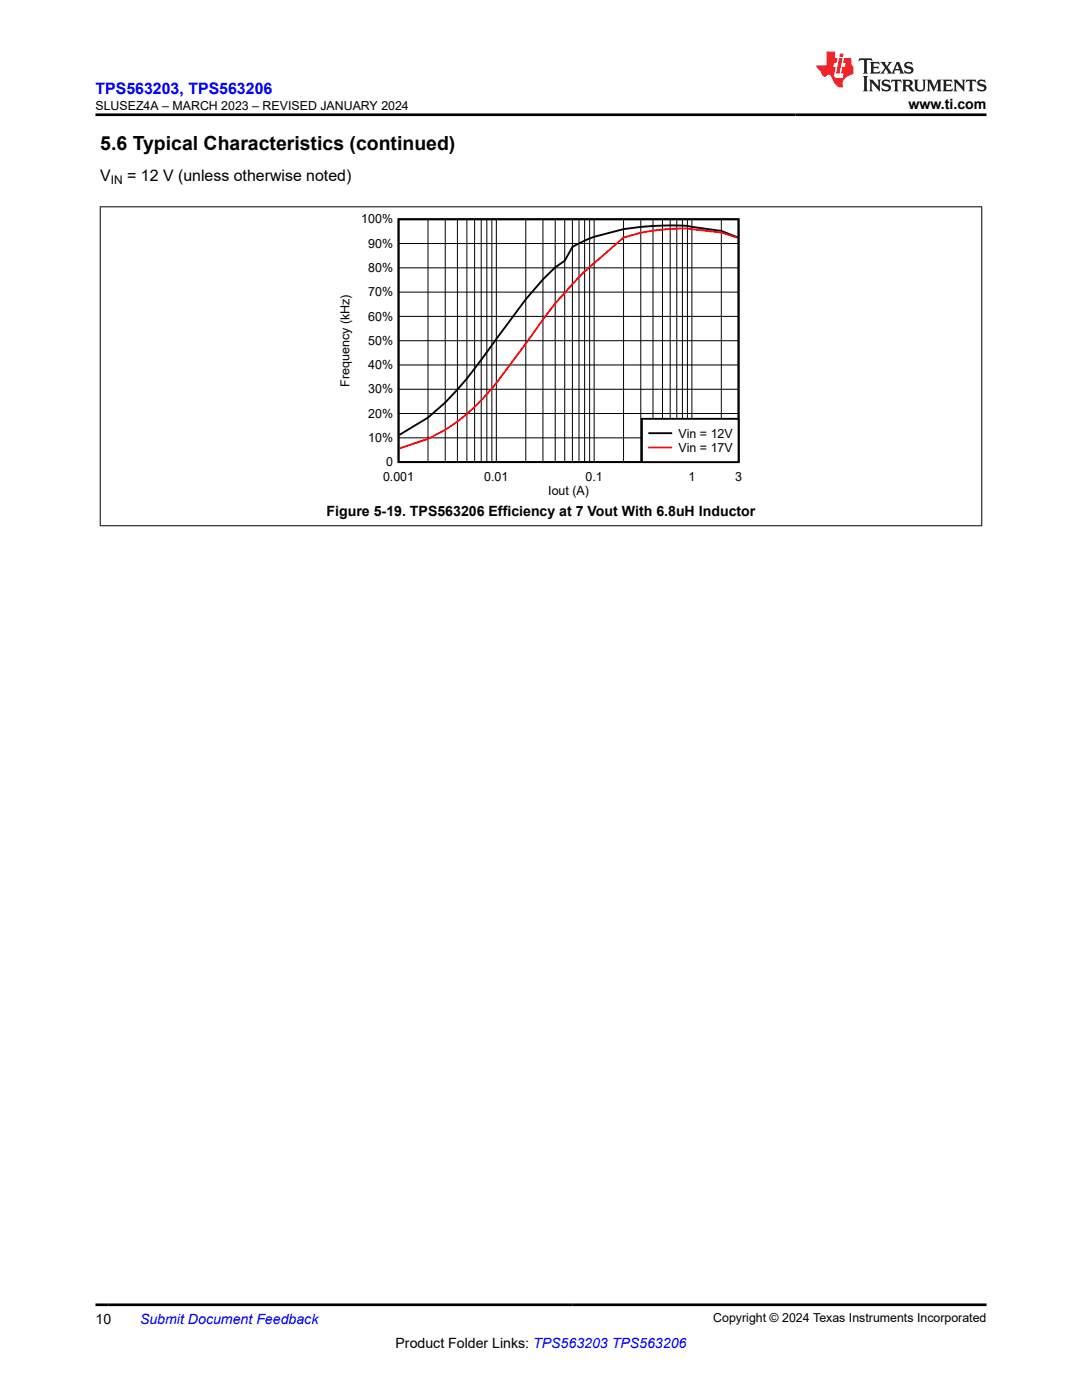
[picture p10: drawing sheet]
<svg xmlns="http://www.w3.org/2000/svg" width="216mm" height="279mm" viewBox="0 0 216 279" stroke-linecap="round" stroke-linejoin="round" font-family="sans-serif">
<path d="M79.5 43.8h67.9v48.4h-67.9zM147.2 47.4l-3.3-1.3-6.7-1-3.5-.1a45.8 45.8 0 0 0-17 3l-2.5 1.3-1.5 2.7-1.9 1.4a93.2 93.2 0 0 0-12.7 15.5l-2.1 2.9a60.1 60.1 0 0 1-10.6 11.5l-5.7 3.5" fill="none" stroke="#000" stroke-width=".37"/>
<g fill="none" stroke="#000" stroke-width=".2">
<path d="M79.5 58.3h67.9M79.5 53.5h67.9M79.5 48.6h67.9M85.4 43.8v48.4M88.8 43.8v48.4M91.3 43.8v48.4M93.2 43.8v48.4M94.7 43.8v48.4M96 43.8v48.4M97.1 43.8v48.4M98.1 43.8v48.4M99 43.8v48.4"/>
<path d="M104.9 43.8v48.4M108.3 43.8v48.4M110.8 43.8v48.4M112.7 43.8v48.4M114.2 43.8v48.4M115.5 43.8v48.4M116.7 43.8v48.4M117.7 43.8v48.4M118.6 43.8v48.4M124.4 43.8v48.4M127.9 43.8v48.4M130.3 43.8v48.4"/>
<path d="M132.2 43.8v48.4M133.7 43.8v48.4M135 43.8v48.4M136.2 43.8v48.4M137.2 43.8v48.4M138.1 43.8v48.4M143.9 43.8v48.4M79.5 77.7h67.9M79.5 72.8h67.9M79.5 68h67.9M79.5 63.1h67.9M79.5 87.4h67.9"/>
<path d="M79.5 82.5h67.9"/>
</g>
<path d="M147.2 47.5l-3.3-1.1-5.8-.7a35.7 35.7 0 0 0-13.7 1.7l-5.8 5.1a75.8 75.8 0 0 0-13.7 16.1l-5.9 7.8a38.7 38.7 0 0 1-13.6 11.2l-5.7 1.9" fill="none" stroke="#f00" stroke-width=".37"/>
<path d="M128.1 83.6h19.3v8.6h-19.3z" fill-rule="evenodd" fill="#fff"/>
<path d="M128.1 83.6h19.3v8.6h-19.3zM129.6 86.5h4.3" fill="none" stroke="#000" stroke-width=".37"/>
<path d="M129.6 89.3h4.3" fill="none" stroke="#f00" stroke-width=".37"/>
<path d="M19.9 41.3h176.1M20 41.2v63.8M195.9 41.2v63.8M19.9 104.9h176.1" fill="none" stroke="#000" stroke-width=".2"/>
<path d="M171.5 11.6l-.2 .6 .5-.2h.6v.1v2.2l-.2 .4h1l-.2-.4v-2.2v-.1h.5l.5 .2-.1-.6zM173.6 12.4l.2 .3v1.6l-.2 .4h1.9l.1-.6a1.08 1.08 0 0 1-1.3 .2v-.7h.6l.4 .2v-.7l-.4 .2h-.6v-.5l.2-.2a1 1 0 0 1 1 .3l-.1-.5zM175.7 12.4l.9 1.1-1 1.2h.9l-.2-.2 .5-.8 .4 .8-.2 .2h1.6l-.2-.2 .2-.5h.9l.1 .5-.1 .2h.9l-.2-.4-.8-1.9h-.5l-.9 2.1-.9-1.1 .9-1h-.8l.2 .2-.4 .6-.4-.6 .2-.2zM179 12.8l.4 1h-.7zM180.7 12.5a.65 .65 0 0 0-.2 .7 .65 .65 0 0 0 .6 .5l.6 .1 .1 .3a.79 .79 0 0 1-.7 .4 .79 .79 0 0 1-.7-.5l.1 .7 .2-.1a.93 .93 0 0 0 1.1 0 .93 .93 0 0 0 .4-.9 1.46 1.46 0 0 0-1.2-.6l-.1-.3a1.09 1.09 0 0 1 1.2 .2l-.2-.6-.1 .1-.5-.2zM172.2 15.2l.2 .4v2.2l-.2 .4h1l-.2-.4v-2.2l.2-.4zM173.4 15.9l.2 .4v1.5l-.2 .4h.8l-.3-.4 .1-1.3 1.6 1.8v-2l.2-.4h-.7l.1 .2 .1 1.1-1.2-1.3zM176.2 16a.65 .65 0 0 0-.2 .8 .65 .65 0 0 0 .6 .4l.6 .2 .1 .2a.79 .79 0 0 1-.7 .4 .79 .79 0 0 1-.7-.5l.1 .7 .2-.1a.93 .93 0 0 0 1.1 .1 .93 .93 0 0 0 .4-1 1.46 1.46 0 0 0-1.2-.5l-.1-.4a1.09 1.09 0 0 1 1.2 .2l-.1-.6-.2 .1-.5-.1zM177.9 15.9l-.1 .6a.63 .63 0 0 1 .8-.3v1.6l-.3 .4h1l-.2-.4v-1.6a.66 .66 0 0 1 .8 .3l-.1-.6zM180 15.9l.2 .4v1.5l-.2 .4h1l-.2-.2-.1-.7h.5l.1 .2a.79 .79 0 0 0 1.2 .6l-1-.9a.61 .61 0 0 0 .6-.6 .61 .61 0 0 0-.5-.7zM180.8 16.2h.1a.47 .47 0 0 1 .5 .1 .47 .47 0 0 1 .1 .5l-.1 .1-.7 .1zM182.3 15.9l.2 .2a2.27 2.27 0 0 0 .4 2 1.04 1.04 0 0 0 1.7-.7v-1.3l.2-.2h-.8l.2 .4v1.1a.6 .6 0 0 1-.6 .6 .6 .6 0 0 1-.6-.6v-1.1l.3-.4zM184.9 15.9l.2 .4v1.5l-.2 .4h.8l-.3-.4v-1.4l.9 1.9 .9-1.9v1.4l-.3 .4h1l-.2-.4v-1.5l.2-.4h-.8l-.7 1.5-.6-1.5zM188.1 15.9l.2 .4v1.5l-.2 .4h1.9l.1-.6a1.09 1.09 0 0 1-1.3 .2v-.7h.6l.4 .2v-.6l-.4 .2h-.6v-.6l.2-.1a1.01 1.01 0 0 1 1 .3l-.1-.6zM190.2 15.9l.3 .4v1.5l-.3 .4h.8l-.2-.4v-1.3l1.6 1.8v-2l.2-.4h-.7l.2 .2v1.1l-1.2-1.3zM192.8 15.9l-.1 .6a.63 .63 0 0 1 .8-.3v1.6l-.3 .4h1l-.2-.4v-1.6a.66 .66 0 0 1 .8 .3l-.1-.6zM195.2 16a.65 .65 0 0 0-.2 .8 .65 .65 0 0 0 .6 .4l.6 .2 .2 .2a.79 .79 0 0 1-.7 .4 .79 .79 0 0 1-.7-.5l.1 .7 .2-.1a.93 .93 0 0 0 1 .1 .93 .93 0 0 0 .5-1 1.46 1.46 0 0 0-1.3-.5v-.4a1.09 1.09 0 0 1 1.2 .2l-.2-.6-.2 .1-.5-.1z" fill="#231f20"/>
<path d="M164.9 10.3v2.7h-2l.1 .4 .8 1a.95 .95 0 0 0 1 .9 .59 .59 0 0 1 .5-.4 .59 .59 0 0 1 .5 .3l.4 .8a1.59 1.59 0 0 0 2.1 1.4 1.61 1.61 0 0 1 1-2.3l1-.3-.1-1.5a1.59 1.59 0 0 1-.3-1.7h-1.5l-.2 .9h.6l-.2 .9h-.5l-.2 .9v.3l.4 .1-.1 .9h-.7a.73 .73 0 0 1-1-.7l.3-1.5h-.5l.1-.9h.5l.2-.9h-.5v-1.3zM167.4 11.6l-.6 3.1h.7l.6-3.1zM167.6 10.7l-.1 .6h.7l.1-.6z" fill="#ed1c24"/>
<path d="M19 22.9h177.8M19 260.4h177.8" fill="none" stroke="#000" stroke-width=".53"/>
<text font-size="3.9" x="20" y="29.9">5.6 Typical Characteristics (continued)</text>
<text font-size="3.2" fill="#00f" x="19" y="18.7">TPS563203, TPS563206</text>
<g font-size="3.2">
<text x="20" y="36.1">V</text>
<text x="25.4" y="36.1">= 12 V (unless otherwise noted)</text>
</g>
<g font-size="2.8">
<text x="181.3" y="21.8">www.ti.com</text>
<text x="65.2" y="102.9">Figure 5-19. TPS563206 Efficiency at 7 Vout With 6.8uH Inductor</text>
<text x="19" y="264.2">10</text>
<text x="78.9" y="269">Product Folder Links: TPS563203 TPS563206</text>
</g>
<text font-size="2.8" fill="#00f" x="27.9" y="264.2">Submit Document Feedback</text>
<g font-size="2.5">
<text x="19" y="21.9">SLUSEZ4A – MARCH 2023 – REVISED JANUARY 2024</text>
<text x="72.1" y="44.6">100%</text>
<text x="73.5" y="49.4">90%</text>
<text x="73.5" y="59.1">70%</text>
<text x="73.5" y="54.3">80%</text>
<text x="73.5" y="64">60%</text>
<text x="73.5" y="68.8">50%</text>
<text x="69.8" y="77.3" transform="rotate(-90 69.8 77.3)">Frequency (kHz)</text>
<text x="73.5" y="73.7">40%</text>
<text x="73.5" y="83.4">20%</text>
<text x="73.5" y="78.5">30%</text>
<text x="73.5" y="88.2">10%</text>
<text x="135.4" y="87.3">Vin = 12V</text>
<text x="76.4" y="95.9">0.001</text>
<text x="77" y="93">0</text>
<text x="96.6" y="95.9">0.01</text>
<text x="116.8" y="95.9">0.1</text>
<text x="135.4" y="90.2">Vin = 17V</text>
<text x="137.4" y="95.9">1</text>
<text x="146.7" y="95.9">3</text>
<text x="109.4" y="98.8">Iout (A)</text>
<text x="142.3" y="263.9">Copyright © 2024 Texas Instruments Incorporated</text>
</g>
<text font-size="2.4" x="22.1" y="36.7">IN</text>
</svg>
